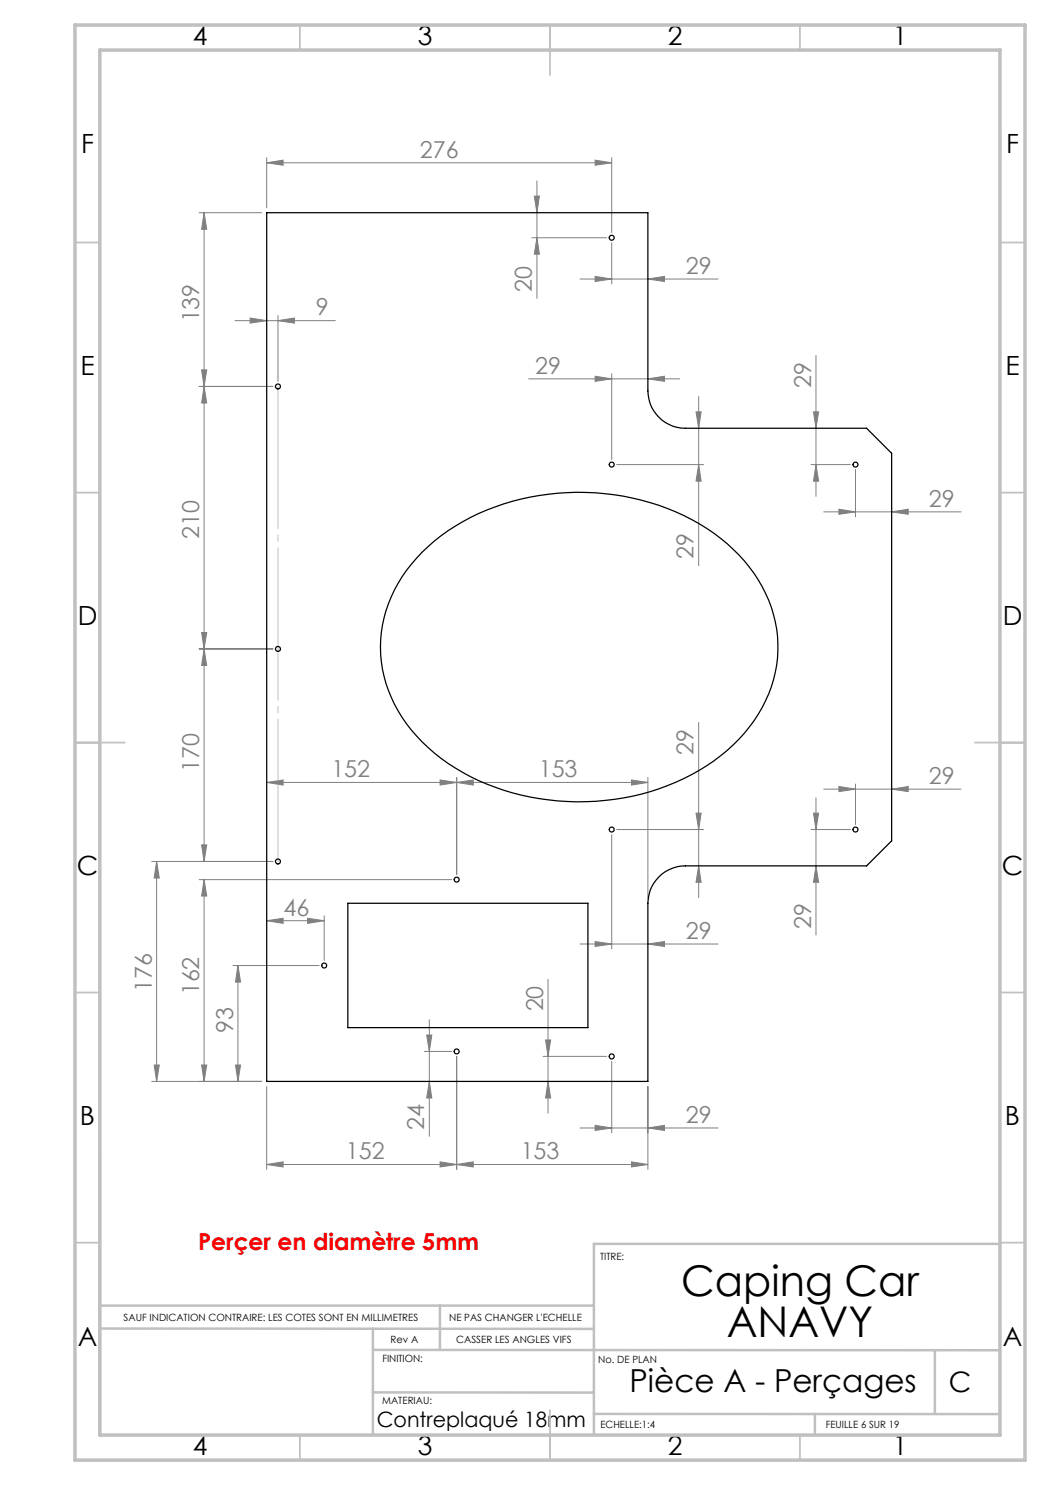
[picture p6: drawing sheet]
<svg xmlns="http://www.w3.org/2000/svg" width="210mm" height="297mm" viewBox="0 0 210 297" stroke-linecap="round" stroke-linejoin="round" font-family="sans-serif">
<g fill="none" stroke="#808080" stroke-width=".2">
<path d="M53.3 32.6l3.3-.6v1.1zM53.3 31.5v10.1M53.3 32.6h69M106.9 39.2h1l-.5 3.3zM107.4 36.2v23.5M119 32l3.3 .6-3.3 .5zM122.3 31.5v15M39.8 42.5h12.5M40.8 42.5l.5 3.4h-1zM40.8 42.5v129.8M106.4 47.6h14.9M107.4 47.6l.5 3.2h-1z"/>
<path d="M116 55.8h27.6M119 55.3l3.3 .5-3.3 .5zM122.3 48.5v8.3M129.6 55.8l3.3-.5v1zM40.3 74h1l-.5 3.3zM40.8 77.3l.5 3.3h-1zM47 64.1h20.1M50 63.6l3.3 .5-3.3 .5zM54.6 77.3h-14.8M55.6 64.1l3.3-.5v1zM55.6 63.1v13.2M105.7 75.8h30.2"/>
<path d="M119 75.2l3.3 .6-3.3 .5zM122.3 74.8v17.1M129.6 75.8l3.3-.6v1.1zM139.7 79.3v33.8M163.2 71.1v28.2M123.3 92.9h17.4M139.2 82.4h1l-.5 3.3zM139.7 92.9l.5 3.3h-1zM162.2 92.9h7.9M162.7 82.4h1l-.5 3.3zM163.2 92.9l.5 3.3h-1zM171.1 93.9v9.5"/>
<path d="M164.7 102.4h27.5M167.8 101.8l3.3 .6-3.3 .5zM178.3 102.4l3.3-.6v1.1zM39.8 129.8h14.8M40.3 126.5h1l-.5 3.3zM40.8 129.8l.5 3.3h-1zM53.3 156.5l3.3-.5v1zM53.3 156.5h76.3M88 156l3.3 .5-3.3 .5zM91.3 156.5l3.4-.5v1zM91.3 155.5v19.4M126.3 156l3.3 .5-3.3 .5z"/>
<path d="M129.6 155.5v24.2M139.7 144.5v35M163.2 159.6v27.4M164.7 157.8h27.5M167.8 157.3l3.3 .5-3.3 .5zM171.1 156.8v8.1M178.3 157.8l3.3-.5v1zM30.3 172.3h24.3M31.3 172.3l.6 3.3h-1.1zM31.3 172.3v44M39.8 175.9h50.5M40.3 169h1l-.5 3.3z"/>
<path d="M40.8 175.9l.5 3.3h-1zM40.8 175.9v40.4M122.3 166.9v22.9M123.3 165.9h17.4M139.2 162.6h1l-.5 3.3zM139.7 173.2l.5 3.3h-1zM162.2 165.9h7.9M162.7 162.6h1l-.5 3.3zM163.2 173.2l.5 3.3h-1zM46.6 193.1h17.2M47.6 193.1v23.2M47.6 193.1l.5 3.3h-1z"/>
<path d="M53.3 184.1l3.3-.4v1zM53.3 184.1h11.5M61.5 183.7l3.3 .4-3.3 .6zM64.8 183.2v8.9M109.6 195.9v26.7M116 188.8h27.6M119 188.3l3.3 .5-3.3 .5zM129.6 188.8l3.3-.5v1zM30.3 216.3h22M30.8 213h1.1l-.6 3.3zM40.3 213h1l-.5 3.3zM47.1 213h1l-.5 3.3z"/>
<path d="M53.3 217.3v16.6M84.8 210.3h5.5M85.3 207h1.1l-.5 3.3zM85.9 216.3l.5 3.3h-1.1zM85.9 203.9v23.4M91.3 211.3v22.6M108.6 211.3h12.7M109.1 208h1l-.5 3.3zM109.6 216.3l.5 3.3h-1zM122.3 212.3v14.3M129.6 217.3v16.6M53.3 232.9l3.3-.5v1z"/>
<path d="M53.3 232.9h76.3M88 232.4l3.3 .5-3.3 .5zM91.3 232.9l3.4-.5v1zM116 225.6h27.6M119 225.1l3.3 .5-3.3 .5zM126.3 232.4l3.3 .5-3.3 .5zM129.6 225.6l3.3-.5v1z"/>
</g>
<path d="M55.6 172.3v-95" fill="none" stroke="#c0c0c0" stroke-width=".2" stroke-dasharray="30.5 1.3 1.3 1.3" stroke-dashoffset="2"/>
<g fill="none" stroke="#c0c0c0" stroke-width=".35">
<path d="M60 5v5M110 5v10M160 5v5M15 48.5h5M200 48.5h5M15 98.5h5M200 98.5h5M15 148.5h10M195 148.5h10M15 198.5h5M200 198.5h5M15 248.5h5"/>
<path d="M200 248.5h5M60 287v5M110 282v10M160 287v5"/>
</g>
<path d="M20 231.8v55.2M200 248.8h-81.2v38.2M20 261.1h98.8M20 265.7l98.8 .1M74.6 265.7v21.3M74.6 278.5h44.2M74.6 270h125.4M88 261.1v8.9M187 270v12.8M118.8 282.8h81.2M163 282.8v4.2" fill="none" stroke="#c0c0c0" stroke-width=".5"/>
<path d="M15 5h190v287h-190zM20 10h180v277h-180z" fill="none" stroke="#c0c0c0" stroke-width=".7"/>
<g fill="#808080">
<path d="M55.6 64.1l3.3-.5v1zM50 63.6l3.3 .5-3.3 .5z"/>
<path d="M119 55.3l3.3 .5-3.3 .5zM129.6 55.8l3.3-.5v1zM119 75.2l3.3 .6-3.3 .5zM129.6 75.8l3.3-.6v1.1zM119 188.3l3.3 .5-3.3 .5zM129.6 188.8l3.3-.5v1zM119 225.1l3.3 .5-3.3 .5zM129.6 225.6l3.3-.5v1zM91.3 232.9l3.4-.5v1zM126.3 232.4l3.3 .5-3.3 .5zM91.3 156.5l3.4-.5v1zM126.3 156l3.3 .5-3.3 .5z"/>
<path d="M167.8 101.8l3.3 .6-3.3 .5zM178.3 102.4l3.3-.6v1.1zM167.8 157.3l3.3 .5-3.3 .5zM178.3 157.8l3.3-.5v1z"/>
<path d="M119 32l3.3 .6-3.3 .5zM53.3 32.6l3.3-.6v1.1zM88 232.4l3.3 .5-3.3 .5zM53.3 232.9l3.3-.5v1zM61.5 183.7l3.3 .4-3.3 .6zM53.3 184.1l3.3-.4v1zM88 156l3.3 .5-3.3 .5zM53.3 156.5l3.3-.5v1z"/>
<path d="M139.7 92.9l.5 3.3h-1zM139.2 82.4h1l-.5 3.3zM163.2 92.9l.5 3.3h-1zM162.7 82.4h1l-.5 3.3zM40.3 169h1l-.5 3.3zM40.8 129.8l.5 3.3h-1zM40.3 126.5h1l-.5 3.3zM40.8 77.3l.5 3.3h-1z"/>
<path d="M107.4 47.6l.5 3.2h-1zM106.9 39.2h1l-.5 3.3z"/>
<path d="M40.3 74h1l-.5 3.3zM40.8 42.5l.5 3.4h-1z"/>
<path d="M162.7 162.6h1l-.5 3.3zM163.2 173.2l.5 3.3h-1zM139.2 162.6h1l-.5 3.3zM139.7 173.2l.5 3.3h-1zM109.1 208h1l-.5 3.3zM109.6 216.3l.5 3.3h-1zM85.3 207h1.1l-.5 3.3zM85.9 216.3l.5 3.3h-1.1zM47.6 193.1l.5 3.3h-1zM47.1 213h1l-.5 3.3zM40.8 175.9l.5 3.3h-1zM40.3 213h1l-.5 3.3zM31.3 172.3l.6 3.3h-1.1zM30.8 213h1.1l-.6 3.3z"/>
</g>
<g fill="none" stroke="#000" stroke-width=".25">
<path d="M53.3 42.5h76.3v35.7a7.5 7.5 0 0 0 7.5 7.5h36.2l5 5v77.5l-5 5h-36.2a7.5 7.5 0 0 0-7.5 7.5v35.6h-76.3zM84.5 110.4a44 44 0 0 1 29-11.9 46.4 46.4 0 0 1 31.9 10.2 27.5 27.5 0 0 1 10.2 21.4 28 28 0 0 1-11.5 21.1 47.7 47.7 0 0 1-39.8 7.8 39.8 39.8 0 0 1-23-14.2 25.3 25.3 0 0 1 1-32zM69.6 180.7h48v24.8h-48z"/>
<circle cx="122.3" cy="47.6" r=".5"/>
<circle cx="55.6" cy="77.3" r=".5"/>
<circle cx="122.3" cy="92.9" r=".5"/>
<circle cx="171.1" cy="92.9" r=".51"/>
<circle cx="55.6" cy="129.8" r=".5"/>
<circle cx="55.6" cy="172.3" r=".5"/>
<circle cx="91.3" cy="175.9" r=".5"/>
<circle cx="122.3" cy="165.9" r=".5"/>
<circle cx="171.1" cy="165.9" r=".51"/>
<circle cx="64.8" cy="193.1" r=".5"/>
<circle cx="91.3" cy="210.3" r=".5"/>
<circle cx="122.3" cy="211.3" r=".5"/>
</g>
<g font-size="8.5">
<text x="136.3" y="259.3">Caping Car</text>
<text x="145.3" y="267.4">ANAVY</text>
</g>
<text font-size="6.3" x="125.9" y="278.4">Pièce A - Perçages</text>
<text font-size="5.6" x="189.8" y="278.5">C</text>
<g font-size="5.3">
<text x="38.5" y="8.9">4</text>
<text x="83.5" y="8.9">3</text>
<text x="133.6" y="8.9">2</text>
<text x="178.6" y="8.9">1</text>
<text x="16.2" y="30.7">F</text>
<text x="201.2" y="30.7">F</text>
<text x="16.1" y="74.9">E</text>
<text x="201.1" y="74.9">E</text>
<text x="15.5" y="124.9">D</text>
<text x="200.5" y="124.9">D</text>
<text x="15.4" y="174.9">C</text>
<text x="200.4" y="174.9">C</text>
<text x="16" y="224.9">B</text>
<text x="201" y="224.9">B</text>
<text x="15.5" y="269.2">A</text>
<text x="200.5" y="269.2">A</text>
<text x="38.5" y="290.9">4</text>
<text x="83.5" y="290.9">3</text>
<text x="133.6" y="290.9">2</text>
<text x="178.6" y="290.9">1</text>
</g>
<g font-size="4.7" fill="#808080">
<text x="84" y="31.5">276</text>
<text x="106.4" y="58.4" transform="rotate(-90 106.4 58.4)">20</text>
<text x="137.2" y="54.8">29</text>
<text x="39.8" y="64.5" transform="rotate(-90 39.8 64.5)">139</text>
<text x="63.2" y="63.1">9</text>
<text x="107.1" y="74.7">29</text>
<text x="162.2" y="77.5" transform="rotate(-90 162.2 77.5)">29</text>
<text x="185.8" y="101.3">29</text>
<text x="39.8" y="107.8" transform="rotate(-90 39.8 107.8)">210</text>
<text x="138.7" y="111.8" transform="rotate(-90 138.7 111.8)">29</text>
<text x="39.8" y="154.3" transform="rotate(-90 39.8 154.3)">170</text>
<text x="66.3" y="155.5">152</text>
<text x="107.8" y="155.5">153</text>
<text x="138.7" y="150.9" transform="rotate(-90 138.7 150.9)">29</text>
<text x="185.8" y="156.8">29</text>
<text x="56.7" y="183.1">46</text>
<text x="162.2" y="185.7" transform="rotate(-90 162.2 185.7)">29</text>
<text x="137.2" y="187.8">29</text>
<text x="30.3" y="198.4" transform="rotate(-90 30.3 198.4)">176</text>
<text x="39.8" y="199.1" transform="rotate(-90 39.8 199.1)">162</text>
<text x="108.6" y="202.3" transform="rotate(-90 108.6 202.3)">20</text>
<text x="46.6" y="206.7" transform="rotate(-90 46.6 206.7)">93</text>
<text x="84.9" y="225.9" transform="rotate(-90 84.9 225.9)">24</text>
<text x="137.2" y="224.6">29</text>
<text x="69.2" y="231.9">152</text>
<text x="104.1" y="231.9">153</text>
</g>
<text font-size="4.7" fill="#f00" x="39.6" y="250.1">Perçer en diamètre 5mm</text>
<text font-size="4.2" x="75.4" y="285.4">Contreplaqué 18mm</text>
<g font-size="2">
<text x="120" y="251.9">TITRE:</text>
<text x="24.7" y="264.2">SAUF INDICATION CONTRAIRE: LES COTES SONT EN MILLIMETRES</text>
<text x="78.1" y="268.6">Rev A</text>
<text x="89.8" y="264.2">NE PAS CHANGER L'ECHELLE</text>
<text x="91.2" y="268.6">CASSER LES ANGLES VIFS</text>
<text x="76.5" y="272.3">FINITION:</text>
<text x="119.6" y="272.5">No. DE PLAN</text>
<text x="76.4" y="280.9">MATERIAU:</text>
<text x="120.1" y="285.6">ECHELLE:1:4</text>
<text x="165.2" y="285.6">FEUILLE 6 SUR 19</text>
</g>
</svg>
